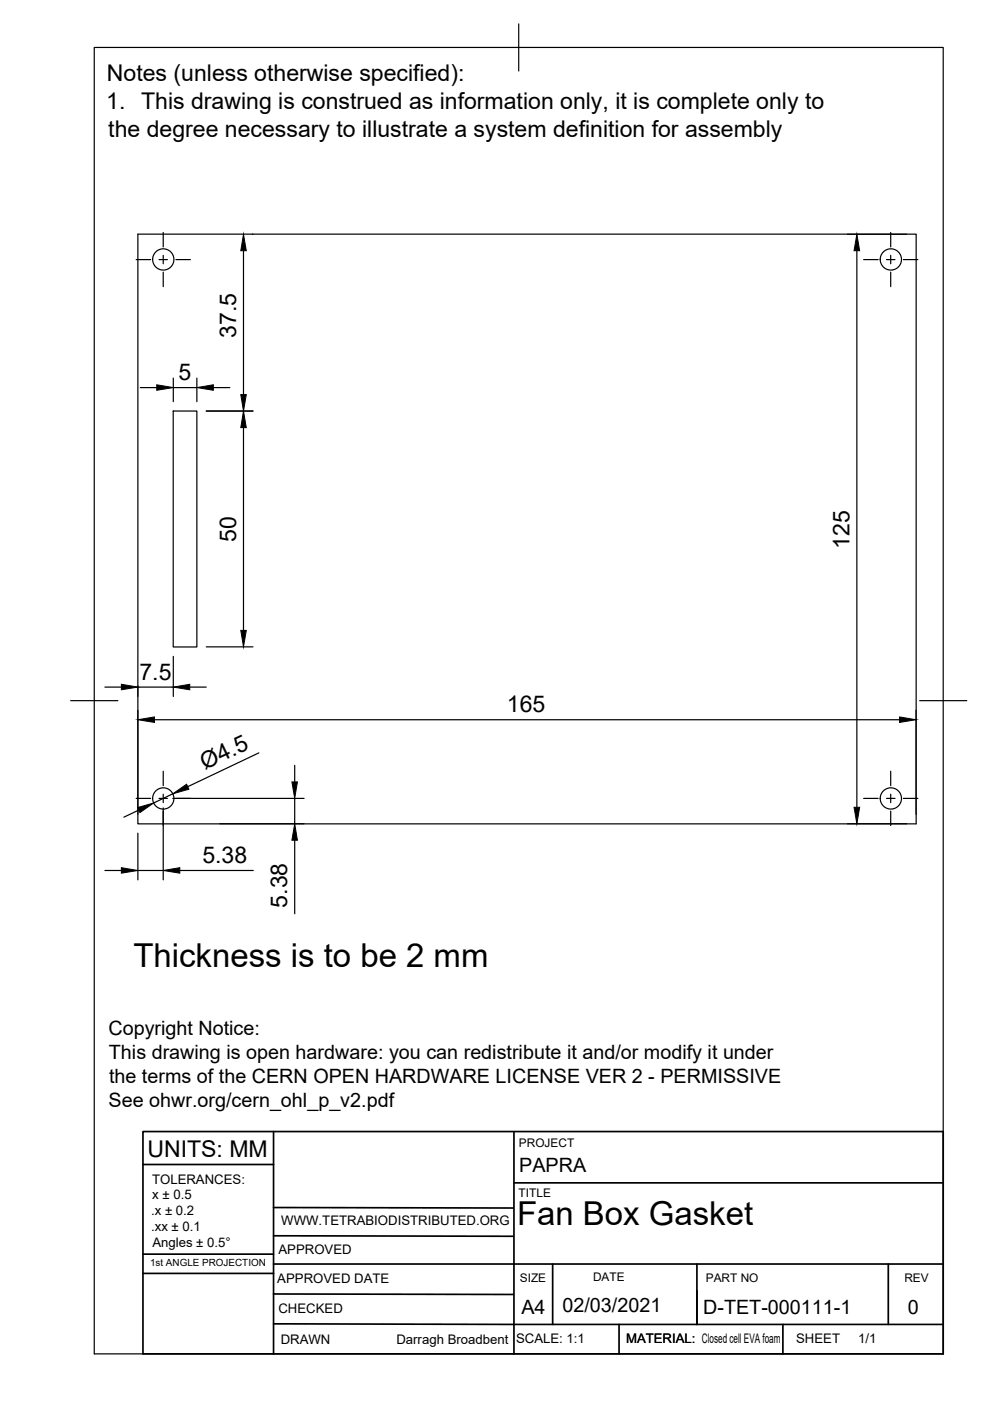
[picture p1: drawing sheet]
<svg xmlns="http://www.w3.org/2000/svg" width="210mm" height="297mm" viewBox="0 0 210 297" stroke-linecap="round" stroke-linejoin="round" font-family="sans-serif">
<!-- layer: Visible -->
<g fill="none" stroke="#000" stroke-width=".25">
<path d="M29.2 49.6h165v125.1h-165zM36.7 87.2h5v50h-5z"/>
<circle cx="34.6" cy="55" r="2.25"/>
<circle cx="188.9" cy="55" r="2.25"/>
<circle cx="34.6" cy="169.3" r="2.25"/>
<circle cx="188.9" cy="169.3" r="2.25"/>
</g>
<!-- layer: Border -->
<path d="M20 10.1h180v276.9h-180zM110 5.1v10M15 148.6h10M195 148.6h10" fill="none" stroke="#000" stroke-width=".25"/>
<!-- layer: TitleBlock -->
<g fill="none" stroke="#000" stroke-width=".36">
<path d="M58 239.9v47.1M200 239.9h-169.7v47.1h169.7v-46.9M30.3 246.9h27.7M58 256l50.8 .1M109 250.8h90.9M109 240.1v46.9M30.3 265.9h27.7M30.3 270h27.7M58 268h142M58 274.3l50.9 .2M58 262l50.9 .1M117.2 268v12.8"/>
<path d="M147.8 268v12.8M188.3 268v12.8M58 280.7l142 .1M131.3 280.8v6.2M166 280.8v6.2"/>
</g>
<!-- layer: Dimensions -->
<g fill="none" stroke="#000" stroke-width=".25">
<path d="M51.6 53.2v30.5M53.5 49.7h.1M179.7 49.7h12.5M181.7 53.2v118M29.7 82.2h3.5M36.7 80.2v5M36.7 82.2h5M41.7 80.2v5M43.7 87.2h9.9M45.2 82.2h3.5M51.6 90.7v43M36.7 139.2v8.5"/>
<path d="M43.7 137.1h9.9M22.2 145.7h3.5M29.2 145.4v2.3M29.2 150.6v22M29.2 145.7h7.5M32.7 152.6h158M40.2 145.7h3.5M54.9 159.6l-15.1 7.2M194.2 150.6v22M29.2 176.6v9.9M29.4 171.8l-3.1 1.5M34.6 171.3v15.2"/>
<path d="M36.6 169.3h27.9M36.6 168.3l-4 2M46.6 174.7h17.9M62.5 162.3v3.5M62.5 169.3v5.4M62.5 178.1v15.6M179.7 174.7h12.5M22.2 184.6h3.5M29.2 184.6h5.4M38.1 184.6h15.6"/>
</g>
<g fill="#000" stroke="#000" stroke-width=".21">
<path d="M51.6 49.7l.6 3.5h-1.1zM181.7 49.7l.6 3.5h-1.2zM33.2 81.6l3.5 .6-3.5 .5zM41.7 82.2l3.5-.6v1.1zM51.6 87.2l.6 3.5h-1.1zM51.1 83.7h1.1l-.6 3.5zM51.1 133.7h1.1l-.6 3.4zM25.7 145.1l3.5 .6-3.5 .5zM29.2 152.6l3.5-.6v1.2zM36.7 145.7l3.5-.6v1.1zM190.7 152l3.5 .6-3.5 .6zM29.2 171.2l3.4-.9-2.9 2z"/>
<path d="M36.6 168.3l3-2 .4 1zM61.9 165.8h1.2l-.6 3.5zM62.5 174.7l.6 3.4h-1.2zM181.1 171.2h1.2l-.6 3.5zM25.7 184l3.5 .6-3.5 .5zM34.6 184.6l3.5-.6v1.1z"/>
</g>
<!-- layer: Center Lines -->
<g fill="none" stroke="#000" stroke-width=".25">
<path d="M28.9 55h3M33.7 55h1.8M34.6 49.3v3.1M34.6 54.1v1.8M34.6 57.7v3.1M37.3 55h3.1M183.1 55h3.1M188 55h1.8M188.8 49.3v3.1M188.8 54.1v1.8M188.8 57.7v3.1M191.5 55h3.1"/>
<path d="M28.9 169.3h3M33.7 169.3h1.8M34.6 163.5v3.1M34.6 168.4v1.8M34.6 172v3M37.3 169.3h3.1M183.1 169.3h3.1M188 169.3h1.8M188.8 163.5v3.1M188.8 168.4v1.8M188.8 172v3M191.5 169.3h3.1"/>
</g>
<g font-size="7">
<text x="28.3" y="205">Thickness is to be 2 mm</text>
<text x="109.6" y="259.8">Fan Box Gasket</text>
</g>
<g font-size="4.9">
<text x="22.7" y="17.2">Notes (unless otherwise specified):</text>
<text x="22.5" y="23">1. This drawing is construed as information only, it is complete only to</text>
<text x="23" y="28.9">the degree necessary to illustrate a system definition for assembly</text>
<text x="50.1" y="71.6" transform="rotate(-90 50.1 71.6)">37.5</text>
<text x="37.9" y="80.6">5</text>
<text x="50.1" y="114.9" transform="rotate(-90 50.1 114.9)">50</text>
<text x="180.1" y="116.4" transform="rotate(-90 180.1 116.4)">125</text>
<text x="29.6" y="144.1">7.5</text>
<text x="107.5" y="151">165</text>
<text x="43.4" y="163.3" transform="rotate(-25 43.4 163.3)">Ø4.5</text>
<text x="42.9" y="183">5.38</text>
<text x="60.9" y="192.5" transform="rotate(-90 60.9 192.5)">5.38</text>
<text x="31.3" y="245.3">UNITS: MM</text>
</g>
<g font-size="4.2">
<text x="23" y="219.5">Copyright Notice:</text>
<text x="23.1" y="224.5">This drawing is open hardware: you can redistribute it and/or modify it under</text>
<text x="23.1" y="229.6">the terms of the CERN OPEN HARDWARE LICENSE VER 2 - PERMISSIVE</text>
<text x="23" y="234.7">See ohwr.org/cern_ohl_p_v2.pdf</text>
<text x="110.1" y="248.4">PAPRA</text>
<text x="110.6" y="278.6">A4</text>
<text x="119.3" y="278.1">02/03/2021</text>
<text x="149.1" y="278.7">D-TET-000111-1</text>
<text x="192.5" y="278.6">0</text>
</g>
<g font-size="2.8">
<text x="32.2" y="250.9">TOLERANCES:</text>
<text x="32" y="257.6">.x ± 0.2</text>
<text x="32.3" y="254.3">x ± 0.5</text>
<text x="32" y="261">.xx ± 0.1</text>
<text x="59.6" y="259.7">WWW.TETRABIODISTRIBUTED.ORG</text>
<text x="32.3" y="264.3">Angles ± 0.5°</text>
<text x="59.1" y="265.9">APPROVED</text>
<text x="58.8" y="272">APPROVED DATE</text>
<text x="59" y="278.5">CHECKED</text>
<text x="59.5" y="285">DRAWN</text>
<text x="84.1" y="285">Darragh Broadbent</text>
<text x="109.4" y="284.8">SCALE: 1:1</text>
<text x="132.7" y="284.8">MATERIAL: Closed cell EVA foam</text>
<text x="168.8" y="284.8">SHEET</text>
<text x="182" y="284.8">1/1</text>
</g>
<g font-size="2.5">
<text x="110" y="243.3">PROJECT</text>
<text x="110" y="253.8">TITLE</text>
<text x="110.2" y="271.9">SIZE</text>
<text x="125.7" y="271.7">DATE</text>
<text x="149.6" y="271.8">PART NO</text>
<text x="191.7" y="271.8">REV</text>
</g>
<text font-size="2.1" x="31.8" y="268.5">1st ANGLE PROJECTION</text>
</svg>
